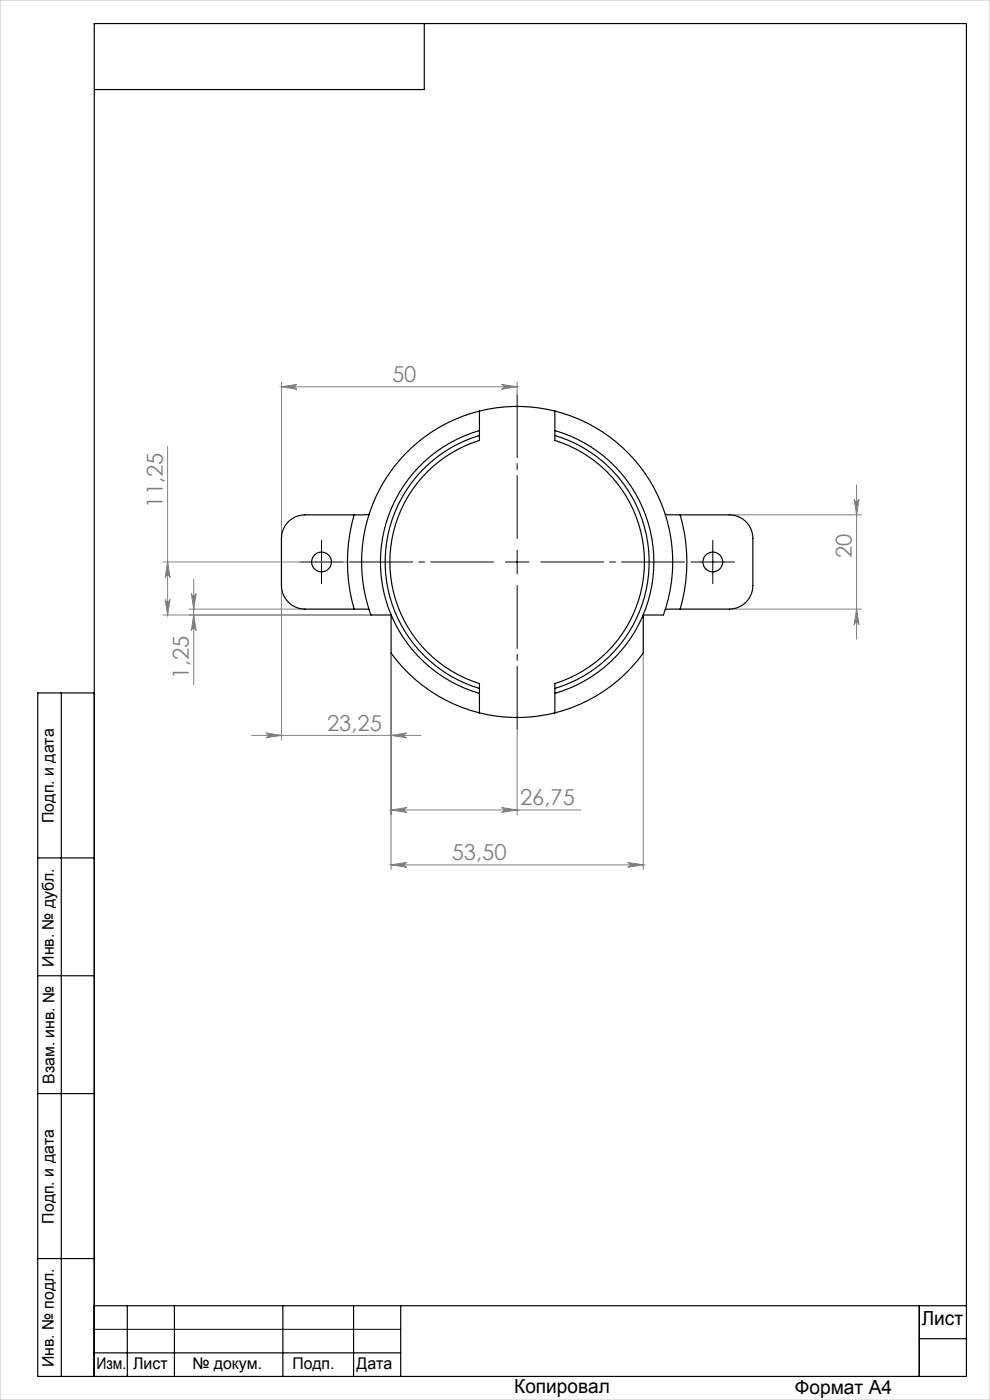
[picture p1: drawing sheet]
<svg xmlns="http://www.w3.org/2000/svg" width="210mm" height="297mm" viewBox="0 0 210 297" stroke-linecap="round" stroke-linejoin="round" font-family="sans-serif">
<g fill="none" stroke="#808080" stroke-width=".21">
<path d="M35.6 94.8v35.7M59.7 82.1l3.3-.5a.51 .51 0 0 0-.5 .5 .51 .51 0 0 0 .5 .5zM59.7 81.1v33.1M59.7 82.1h50M106.4 81.6l3.3 .5-3.3 .5a.51 .51 0 0 0 .5-.5 .51 .51 0 0 0-.5-.5zM109.7 81.1v2.6M34.6 119.2h39.6M35.6 119.2l.5 3.3a.51 .51 0 0 0-.5-.5 .51 .51 0 0 0-.6 .5zM154.7 109.2h28M181.2 105.9a.51 .51 0 0 0 .5 .5 .51 .51 0 0 0 .5-.5l-.5 3.3zM181.7 102.9v32.7M35 127.2a.51 .51 0 0 0 .6 .4 .51 .51 0 0 0 .5-.4l-.5 3.3z"/>
<path d="M40.1 129.2h24.6M40.6 125.9a.51 .51 0 0 0 .5 .5 .51 .51 0 0 0 .5-.5l-.5 3.3zM41.1 130.5l.5 3.3a.51 .51 0 0 0-.5-.5 .51 .51 0 0 0-.5 .5zM41.1 122.9v22.4M59.7 124.2v32.8M78.7 130.5h-44.1M82.9 138.5v46M136.4 138.5v46M154.7 129.2h28M181.7 129.2l.5 3.3a.51 .51 0 0 0-.5-.5 .51 .51 0 0 0-.5 .5zM53.3 156h36M56.4 155.5l3.3 .5-3.3 .5a.51 .51 0 0 0 .5-.5 .51 .51 0 0 0-.5-.5z"/>
<path d="M82.9 156l3.4-.5a.51 .51 0 0 0-.5 .5 .51 .51 0 0 0 .5 .5zM109.7 154.7v18.1M82.9 171.8h40.3M82.9 171.8l3.4-.5a.51 .51 0 0 0-.5 .5 .51 .51 0 0 0 .5 .5zM106.4 171.3l3.3 .5-3.3 .5a.51 .51 0 0 0 .5-.5 .51 .51 0 0 0-.5-.5zM82.9 183.5h53.5M82.9 183.5l3.4-.5a.51 .51 0 0 0-.5 .5 .51 .51 0 0 0 .5 .5zM133.1 183l3.3 .5-3.3 .5a.51 .51 0 0 0 .5-.5 .51 .51 0 0 0-.5-.5z"/>
</g>
<path d="M65.7 119.2h-2.1M68.2 116.7v-2.1M70.7 119.2h2.1M148.7 119.2h-2.1M151.2 116.7v-2.1M153.7 119.2h2.1M68.2 121.7v2.1M151.2 121.7v2.1" fill="none" stroke="#000" stroke-width=".21" stroke-dasharray="15.2 1.3 1.3 1.3"/>
<path d="M104.7 119.2h-30.5M109.7 114.2v-30.5M114.7 119.2h30.5M109.7 124.2v30.5" fill="none" stroke="#000" stroke-width=".21" stroke-dasharray="15.2 1.3 1.3 1.3" stroke-dashoffset="1.9"/>
<path d="M65.7 119.2h5M68.2 116.7v5M107.2 119.2h5M109.7 116.7v5M148.7 119.2h5M151.2 116.7v5M20 282h65" fill="none" stroke="#000" stroke-width=".21"/>
<g fill="none" stroke="#000" stroke-width=".25">
<path d="M90 5v14h-70M13 147v145M20 147h-12v145h197v-287h-185v287M8 182h12M8 207h12M8 232h12M8 267h12M20 277h185M27 277v15M37 277v15M60 277v15M75 277v15"/>
<path d="M85 277v15M195 277v15M20 287h65M195 284h10"/>
</g>
<path d="M0 0h210v297h-210z" fill="none" stroke="#c0c0c0" stroke-width=".21"/>
<g fill="#808080">
<path d="M106.4 81.6l3.3 .5-3.3 .5a.51 .51 0 0 0 .5-.5 .51 .51 0 0 0-.5-.5zM59.7 82.1l3.3-.5a.51 .51 0 0 0-.5 .5 .51 .51 0 0 0 .5 .5z"/>
<path d="M82.9 183.5l3.4-.5a.51 .51 0 0 0-.5 .5 .51 .51 0 0 0 .5 .5zM133.1 183l3.3 .5-3.3 .5a.51 .51 0 0 0 .5-.5 .51 .51 0 0 0-.5-.5zM82.9 171.8l3.4-.5a.51 .51 0 0 0-.5 .5 .51 .51 0 0 0 .5 .5zM106.4 171.3l3.3 .5-3.3 .5a.51 .51 0 0 0 .5-.5 .51 .51 0 0 0-.5-.5z"/>
<path d="M56.4 155.5l3.3 .5-3.3 .5a.51 .51 0 0 0 .5-.5 .51 .51 0 0 0-.5-.5zM82.9 156l3.4-.5a.51 .51 0 0 0-.5 .5 .51 .51 0 0 0 .5 .5z"/>
<path d="M41.1 130.5l.5 3.3a.51 .51 0 0 0-.5-.5 .51 .51 0 0 0-.5 .5zM40.6 125.9a.51 .51 0 0 0 .5 .5 .51 .51 0 0 0 .5-.5l-.5 3.3zM181.7 129.2l.5 3.3a.51 .51 0 0 0-.5-.5 .51 .51 0 0 0-.5 .5zM181.2 105.9a.51 .51 0 0 0 .5 .5 .51 .51 0 0 0 .5-.5l-.5 3.3z"/>
<path d="M35.6 119.2l.5 3.3a.51 .51 0 0 0-.5-.5 .51 .51 0 0 0-.6 .5zM35 127.2a.51 .51 0 0 0 .6 .4 .51 .51 0 0 0 .5-.4l-.5 3.3z"/>
</g>
<g fill="none" stroke="#000" stroke-width=".25">
<path d="M101.7 92.4a28 28 0 0 0-20 26.8 28 28 0 0 0 20 26.9M101.7 91.3a29 29 0 0 0-21 27.9 29 29 0 0 0 21 27.9M101.7 91.3v1.1M101.7 87.2a33 33 0 0 0-23 43.3h4.2v8a33 33 0 0 0 18.8 12.7M101.7 92.4v1a27 27 0 0 0-19 25.8 27 27 0 0 0 19 25.8v1.1M101.7 87.2a33 33 0 0 1 16 0M101.7 87.2v4.1M117.7 91.3a29 29 0 0 1 21 27.9 29 29 0 0 1-21 27.9M117.7 92.4a28 28 0 0 1 20 26.8 28 28 0 0 1-20 26.9M117.7 91.3v1.1M117.7 87.2a33 33 0 0 1 23 43.3h-4.3v8a33 33 0 0 1-18.7 12.7M117.7 92.4v1a27 27 0 0 1 19 25.8 27 27 0 0 1-19 25.8v1.1"/>
<path d="M117.7 87.2v4.1M75.1 109.2a36 36 0 0 0 0 20M75.1 109.2h-10.4a5 5 0 0 0-5 5v10a5 5 0 0 0 5 5h10.4M78.3 109.1l-3.2 .1M141.1 109.1l3.2 .1M144.3 109.2a36 36 0 0 1 0 20M144.3 109.2h10.4a5 5 0 0 1 5 5v10a5 5 0 0 1-5 5h-10.4M75.1 129.2l3.2 .1M144.3 129.2l-3.2 .1M101.7 146.1v1M101.7 151.2a33 33 0 0 0 16 0M101.7 147.1v4.1"/>
<path d="M117.7 146.1v1M117.7 147.1v4.1"/>
<circle cx="68.2" cy="119.2" r="2.1"/>
<circle cx="151.2" cy="119.2" r="2.1"/>
</g>
<g font-size="4.7" fill="#808080">
<text x="83.2" y="81">50</text>
<text x="34.5" y="107.7" transform="rotate(-90 34.5 107.7)">11,25</text>
<text x="180.7" y="118.3" transform="rotate(-90 180.7 118.3)">20</text>
<text x="40.1" y="144" transform="rotate(-90 40.1 144)">1,25</text>
<text x="69.4" y="155">23,25</text>
<text x="110.3" y="170.8">26,75</text>
<text x="95.8" y="182.5">53,50</text>
</g>
<g font-size="4.1">
<text x="195.5" y="281.2">Лист</text>
<text x="109.1" y="295.6">Копировал</text>
<text x="168.6" y="295.7">Формат А4</text>
</g>
<g font-size="3.4">
<text x="11.4" y="174.6" transform="rotate(-90 11.4 174.6)">Подп. и дата</text>
<text x="11.4" y="205.1" transform="rotate(-90 11.4 205.1)">Инв. № дубл.</text>
<text x="11.6" y="229.9" transform="rotate(-90 11.6 229.9)">Взам. инв. №</text>
<text x="11.4" y="259.6" transform="rotate(-90 11.4 259.6)">Подп. и дата</text>
<text x="11.4" y="290" transform="rotate(-90 11.4 290)">Инв. № подл.</text>
<text x="20.4" y="290.4">Изм.</text>
<text x="28.2" y="290.4">Лист</text>
<text x="40.8" y="290.4">№ докум.</text>
<text x="62" y="290.4">Подп.</text>
<text x="75.6" y="290.4">Дата</text>
</g>
</svg>
